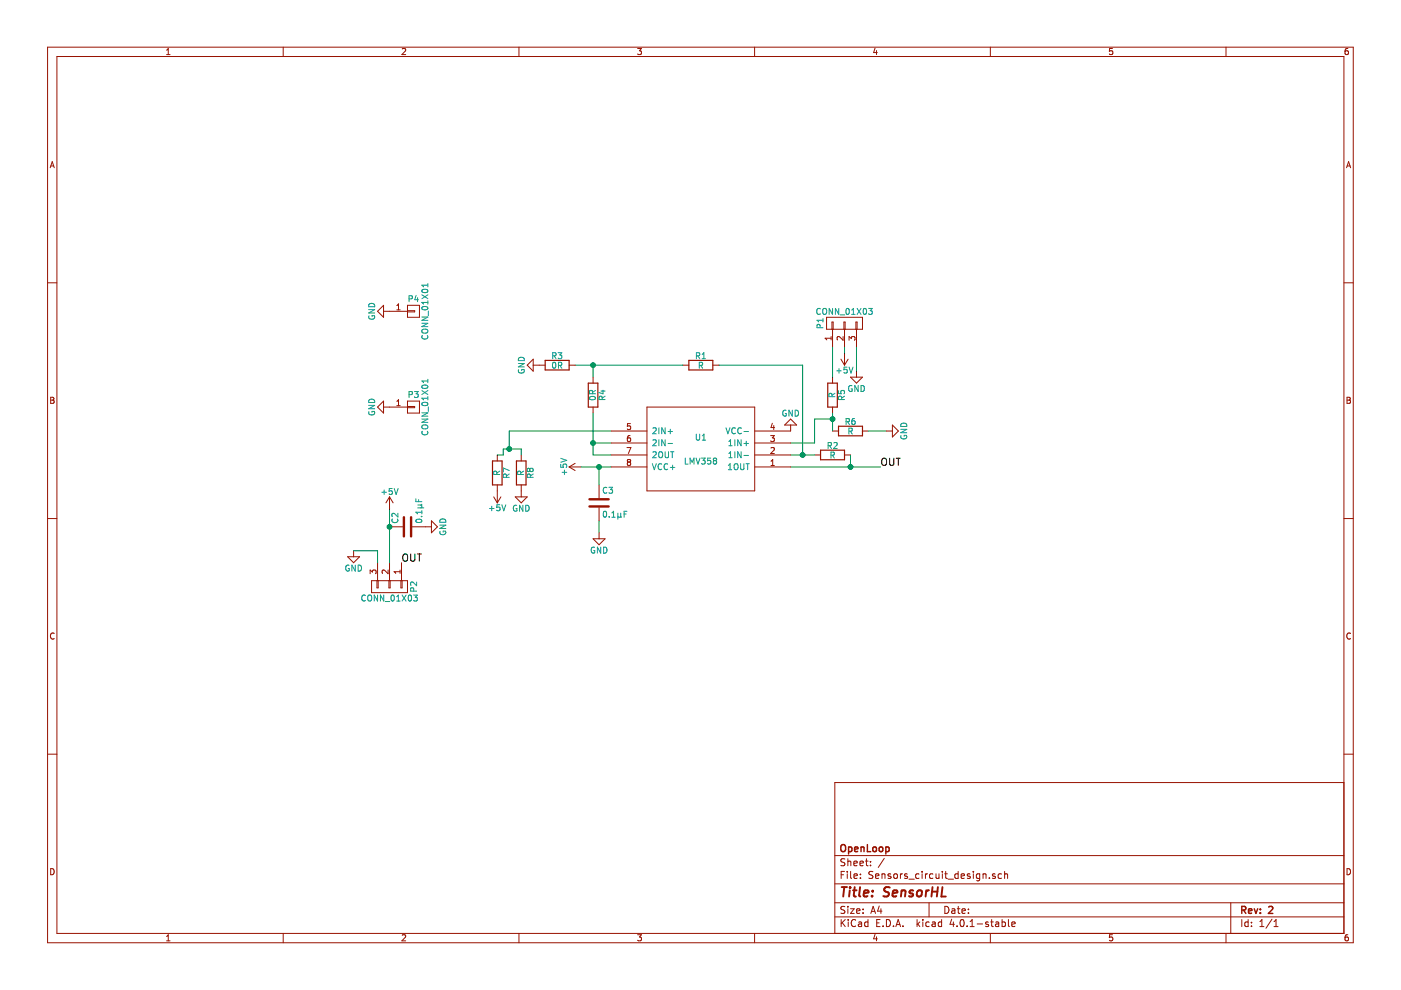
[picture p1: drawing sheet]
EESchema Schematic File Version 2
LIBS:power
LIBS:device
LIBS:transistors
LIBS:conn
LIBS:linear
LIBS:regul
LIBS:74xx
LIBS:cmos4000
LIBS:adc-dac
LIBS:memory
LIBS:xilinx
LIBS:microcontrollers
LIBS:dsp
LIBS:microchip
LIBS:analog_switches
LIBS:motorola
LIBS:texas
LIBS:intel
LIBS:audio
LIBS:interface
LIBS:digital-audio
LIBS:philips
LIBS:display
LIBS:cypress
LIBS:siliconi
LIBS:opto
LIBS:atmel
LIBS:contrib
LIBS:valves
LIBS:RC4558
LIBS:Sensors_circuit_design-cache
EELAYER 25 0
EELAYER END
$Descr A4 11693 8268
encoding utf-8
Sheet 1 1
Title "SensorHL"
Date ""
Rev "2"
Comp "OpenLoop"
Comment1 ""
Comment2 ""
Comment3 ""
Comment4 ""
$EndDescr
$Comp
L R R1
U 1 1
P 5850 3050
F 0 "R1" V 5930 3050 50  0000 C CNN
F 1 "R" V 5850 3050 50  0000 C CNN
F 2 "Resistors_SMD:R_0805" V 5780 3050 50  0001 C CNN
F 3 "" H 5850 3050 50  0000 C CNN
	1    5850 3050
	0    -1   -1   0   
$EndComp
$Comp
L C C2
U 1 1
P 3400 4400
F 0 "C2" H 3425 4500 50  0000 L CNN
F 1 "0.1μF" H 3425 4300 50  0000 L CNN
F 2 "Capacitors_SMD:C_0805" H 3438 4250 50  0001 C CNN
F 3 "" H 3400 4400 50  0000 C CNN
	1    3400 4400
	0    -1   -1   0   
$EndComp
$Comp
L C C3
U 1 1
P 5000 4200
F 0 "C3" H 5025 4300 50  0000 L CNN
F 1 "0.1μF" H 5025 4100 50  0000 L CNN
F 2 "Capacitors_SMD:C_0805" H 5038 4050 50  0001 C CNN
F 3 "" H 5000 4200 50  0000 C CNN
	1    5000 4200
	1    0    0    -1  
$EndComp
$Comp
L R R2
U 1 1
P 6950 3800
F 0 "R2" V 7030 3800 50  0000 C CNN
F 1 "R" V 6950 3800 50  0000 C CNN
F 2 "Resistors_SMD:R_0805" V 6880 3800 50  0001 C CNN
F 3 "" H 6950 3800 50  0000 C CNN
	1    6950 3800
	0    -1   -1   0   
$EndComp
$Comp
L CONN_01X03 P1
U 1 1
P 7050 2700
F 0 "P1" H 7050 2900 50  0000 C CNN
F 1 "CONN_01X03" V 7150 2700 50  0000 C CNN
F 2 "Pin_Headers:Pin_Header_Straight_1x03" H 7050 2700 50  0001 C CNN
F 3 "" H 7050 2700 50  0000 C CNN
	1    7050 2700
	0    -1   -1   0   
$EndComp
$Comp
L CONN_01X03 P2
U 1 1
P 3250 4900
F 0 "P2" H 3250 5100 50  0000 C CNN
F 1 "CONN_01X03" V 3350 4900 50  0000 C CNN
F 2 "Pin_Headers:Pin_Header_Straight_1x03" H 3250 4900 50  0001 C CNN
F 3 "" H 3250 4900 50  0000 C CNN
	1    3250 4900
	0    1    1    0   
$EndComp
$Comp
L CONN_01X01 P3
U 1 1
P 3450 3400
F 0 "P3" H 3450 3500 50  0000 C CNN
F 1 "CONN_01X01" V 3550 3400 50  0000 C CNN
F 2 "Mounting_Holes:MountingHole_4.5mm" H 3450 3400 50  0001 C CNN
F 3 "" H 3450 3400 50  0000 C CNN
	1    3450 3400
	1    0    0    -1  
$EndComp
$Comp
L CONN_01X01 P4
U 1 1
P 3450 2600
F 0 "P4" H 3450 2700 50  0000 C CNN
F 1 "CONN_01X01" V 3550 2600 50  0000 C CNN
F 2 "Mounting_Holes:MountingHole_4.5mm" H 3450 2600 50  0001 C CNN
F 3 "" H 3450 2600 50  0000 C CNN
	1    3450 2600
	1    0    0    -1  
$EndComp
$Comp
L GND #PWR01
U 1 1
P 2950 4600
F 0 "#PWR01" H 2950 4350 50  0001 C CNN
F 1 "GND" H 2950 4450 50  0000 C CNN
F 2 "" H 2950 4600 50  0000 C CNN
F 3 "" H 2950 4600 50  0000 C CNN
	1    2950 4600
	1    0    0    -1  
$EndComp
Wire Wire Line
	6600 3900 7350 3900
Wire Wire Line
	7100 3900 7100 3800
Connection ~ 6700 3800
Wire Wire Line
	6600 3800 6800 3800
Wire Wire Line
	6700 3050 6700 3800
Wire Wire Line
	6000 3050 6700 3050
Wire Wire Line
	4800 3050 5700 3050
Wire Wire Line
	4250 3750 4250 3600
Wire Wire Line
	4250 3600 5100 3600
Wire Wire Line
	3150 4600 3150 4700
Wire Wire Line
	3250 4250 3250 4700
Connection ~ 7100 3900
Wire Wire Line
	6600 3700 6800 3700
$Comp
L GND #PWR02
U 1 1
P 3250 3400
F 0 "#PWR02" H 3250 3150 50  0001 C CNN
F 1 "GND" H 3250 3250 50  0000 C CNN
F 2 "" H 3250 3400 50  0000 C CNN
F 3 "" H 3250 3400 50  0000 C CNN
	1    3250 3400
	0    1    1    0   
$EndComp
$Comp
L GND #PWR03
U 1 1
P 3250 2600
F 0 "#PWR03" H 3250 2350 50  0001 C CNN
F 1 "GND" H 3250 2450 50  0000 C CNN
F 2 "" H 3250 2600 50  0000 C CNN
F 3 "" H 3250 2600 50  0000 C CNN
	1    3250 2600
	0    1    1    0   
$EndComp
Wire Wire Line
	5000 4450 5000 4350
Wire Wire Line
	5000 4050 5000 3900
Connection ~ 5000 3900
$Comp
L RC4558 U1
U 1 1
P 5850 3750
F 0 "U1" H 5850 3650 50  0000 C CNN
F 1 "LMV358" H 5850 3850 50  0000 C CNN
F 2 "Housings_SSOP:TSSOP-8_4.4x3mm_Pitch0.65mm" H 5850 3750 50  0001 C CNN
F 3 "DOCUMENTATION" H 5850 3750 50  0001 C CNN
	1    5850 3750
	-1   0    0    1   
$EndComp
$Comp
L R R3
U 1 1
P 4650 3050
F 0 "R3" V 4730 3050 50  0000 C CNN
F 1 "0R" V 4650 3050 50  0000 C CNN
F 2 "Resistors_SMD:R_0805" V 4580 3050 50  0001 C CNN
F 3 "" H 4650 3050 50  0000 C CNN
	1    4650 3050
	0    -1   -1   0   
$EndComp
$Comp
L GND #PWR04
U 1 1
P 4500 3050
F 0 "#PWR04" H 4500 2800 50  0001 C CNN
F 1 "GND" H 4500 2900 50  0000 C CNN
F 2 "" H 4500 3050 50  0000 C CNN
F 3 "" H 4500 3050 50  0000 C CNN
	1    4500 3050
	0    1    1    0   
$EndComp
$Comp
L R R4
U 1 1
P 4950 3300
F 0 "R4" V 5030 3300 50  0000 C CNN
F 1 "0R" V 4950 3300 50  0000 C CNN
F 2 "Resistors_SMD:R_0805" V 4880 3300 50  0001 C CNN
F 3 "" H 4950 3300 50  0000 C CNN
	1    4950 3300
	1    0    0    -1  
$EndComp
Wire Wire Line
	4950 3150 4950 3050
Connection ~ 4950 3050
$Comp
L R R5
U 1 1
P 6950 3300
F 0 "R5" V 7030 3300 50  0000 C CNN
F 1 "R" V 6950 3300 50  0000 C CNN
F 2 "Resistors_SMD:R_0805" V 6880 3300 50  0001 C CNN
F 3 "" H 6950 3300 50  0000 C CNN
	1    6950 3300
	1    0    0    -1  
$EndComp
$Comp
L R R6
U 1 1
P 7100 3600
F 0 "R6" V 7180 3600 50  0000 C CNN
F 1 "R" V 7100 3600 50  0000 C CNN
F 2 "Resistors_SMD:R_0805" V 7030 3600 50  0001 C CNN
F 3 "" H 7100 3600 50  0000 C CNN
	1    7100 3600
	0    -1   -1   0   
$EndComp
Wire Wire Line
	6950 3450 6950 3600
$Comp
L GND #PWR05
U 1 1
P 7400 3600
F 0 "#PWR05" H 7400 3350 50  0001 C CNN
F 1 "GND" H 7400 3450 50  0000 C CNN
F 2 "" H 7400 3600 50  0000 C CNN
F 3 "" H 7400 3600 50  0000 C CNN
	1    7400 3600
	0    -1   -1   0   
$EndComp
Wire Wire Line
	7250 3600 7400 3600
Connection ~ 6950 3500
$Comp
L R R7
U 1 1
P 4150 3950
F 0 "R7" V 4230 3950 50  0000 C CNN
F 1 "R" V 4150 3950 50  0000 C CNN
F 2 "Resistors_SMD:R_0805" V 4080 3950 50  0001 C CNN
F 3 "" H 4150 3950 50  0000 C CNN
	1    4150 3950
	1    0    0    -1  
$EndComp
$Comp
L R R8
U 1 1
P 4350 3950
F 0 "R8" V 4430 3950 50  0000 C CNN
F 1 "R" V 4350 3950 50  0000 C CNN
F 2 "Resistors_SMD:R_0805" V 4280 3950 50  0001 C CNN
F 3 "" H 4350 3950 50  0000 C CNN
	1    4350 3950
	1    0    0    -1  
$EndComp
Wire Wire Line
	4150 3800 4200 3800
Wire Wire Line
	4200 3800 4200 3750
Wire Wire Line
	4200 3750 4350 3750
Wire Wire Line
	4350 3750 4350 3800
Connection ~ 4250 3750
$Comp
L GND #PWR?
U 1 1
P 7150 3100
F 0 "#PWR?" H 7150 2850 50  0001 C CNN
F 1 "GND" H 7150 2950 50  0000 C CNN
F 2 "" H 7150 3100 50  0000 C CNN
F 3 "" H 7150 3100 50  0000 C CNN
	1    7150 3100
	1    0    0    -1  
$EndComp
Wire Wire Line
	7150 2900 7150 3100
$Comp
L GND #PWR?
U 1 1
P 6600 3600
F 0 "#PWR?" H 6600 3350 50  0001 C CNN
F 1 "GND" H 6600 3450 50  0000 C CNN
F 2 "" H 6600 3600 50  0000 C CNN
F 3 "" H 6600 3600 50  0000 C CNN
	1    6600 3600
	-1   0    0    1   
$EndComp
$Comp
L GND #PWR?
U 1 1
P 3550 4400
F 0 "#PWR?" H 3550 4150 50  0001 C CNN
F 1 "GND" H 3550 4250 50  0000 C CNN
F 2 "" H 3550 4400 50  0000 C CNN
F 3 "" H 3550 4400 50  0000 C CNN
	1    3550 4400
	0    -1   -1   0   
$EndComp
$Comp
L GND #PWR?
U 1 1
P 4350 4100
F 0 "#PWR?" H 4350 3850 50  0001 C CNN
F 1 "GND" H 4350 3950 50  0000 C CNN
F 2 "" H 4350 4100 50  0000 C CNN
F 3 "" H 4350 4100 50  0000 C CNN
	1    4350 4100
	1    0    0    -1  
$EndComp
$Comp
L GND #PWR?
U 1 1
P 5000 4450
F 0 "#PWR?" H 5000 4200 50  0001 C CNN
F 1 "GND" H 5000 4300 50  0000 C CNN
F 2 "" H 5000 4450 50  0000 C CNN
F 3 "" H 5000 4450 50  0000 C CNN
	1    5000 4450
	1    0    0    -1  
$EndComp
Wire Wire Line
	2950 4600 3150 4600
$Comp
L +5V #PWR?
U 1 1
P 7050 2950
F 0 "#PWR?" H 7050 2800 50  0001 C CNN
F 1 "+5V" H 7050 3090 50  0000 C CNN
F 2 "" H 7050 2950 50  0000 C CNN
F 3 "" H 7050 2950 50  0000 C CNN
	1    7050 2950
	-1   0    0    1   
$EndComp
Wire Wire Line
	7050 2900 7050 2950
$Comp
L +5V #PWR?
U 1 1
P 3250 4250
F 0 "#PWR?" H 3250 4100 50  0001 C CNN
F 1 "+5V" H 3250 4390 50  0000 C CNN
F 2 "" H 3250 4250 50  0000 C CNN
F 3 "" H 3250 4250 50  0000 C CNN
	1    3250 4250
	1    0    0    -1  
$EndComp
Connection ~ 3250 4400
$Comp
L +5V #PWR?
U 1 1
P 4150 4100
F 0 "#PWR?" H 4150 3950 50  0001 C CNN
F 1 "+5V" H 4150 4240 50  0000 C CNN
F 2 "" H 4150 4100 50  0000 C CNN
F 3 "" H 4150 4100 50  0000 C CNN
	1    4150 4100
	-1   0    0    1   
$EndComp
$Comp
L +5V #PWR?
U 1 1
P 4850 3900
F 0 "#PWR?" H 4850 3750 50  0001 C CNN
F 1 "+5V" H 4850 4040 50  0000 C CNN
F 2 "" H 4850 3900 50  0000 C CNN
F 3 "" H 4850 3900 50  0000 C CNN
	1    4850 3900
	0    -1   1    0   
$EndComp
Wire Wire Line
	4850 3900 5100 3900
Wire Wire Line
	6950 2900 6950 3150
Wire Wire Line
	6800 3700 6800 3500
Wire Wire Line
	6800 3500 6950 3500
Text Label 7350 3900 0    60   ~ 0
OUT
Text Label 3350 4700 0    60   ~ 0
OUT
Wire Wire Line
	5100 3700 4950 3700
Wire Wire Line
	4950 3450 4950 3800
Wire Wire Line
	4950 3800 5100 3800
Connection ~ 4950 3700
$EndSCHEMATC
